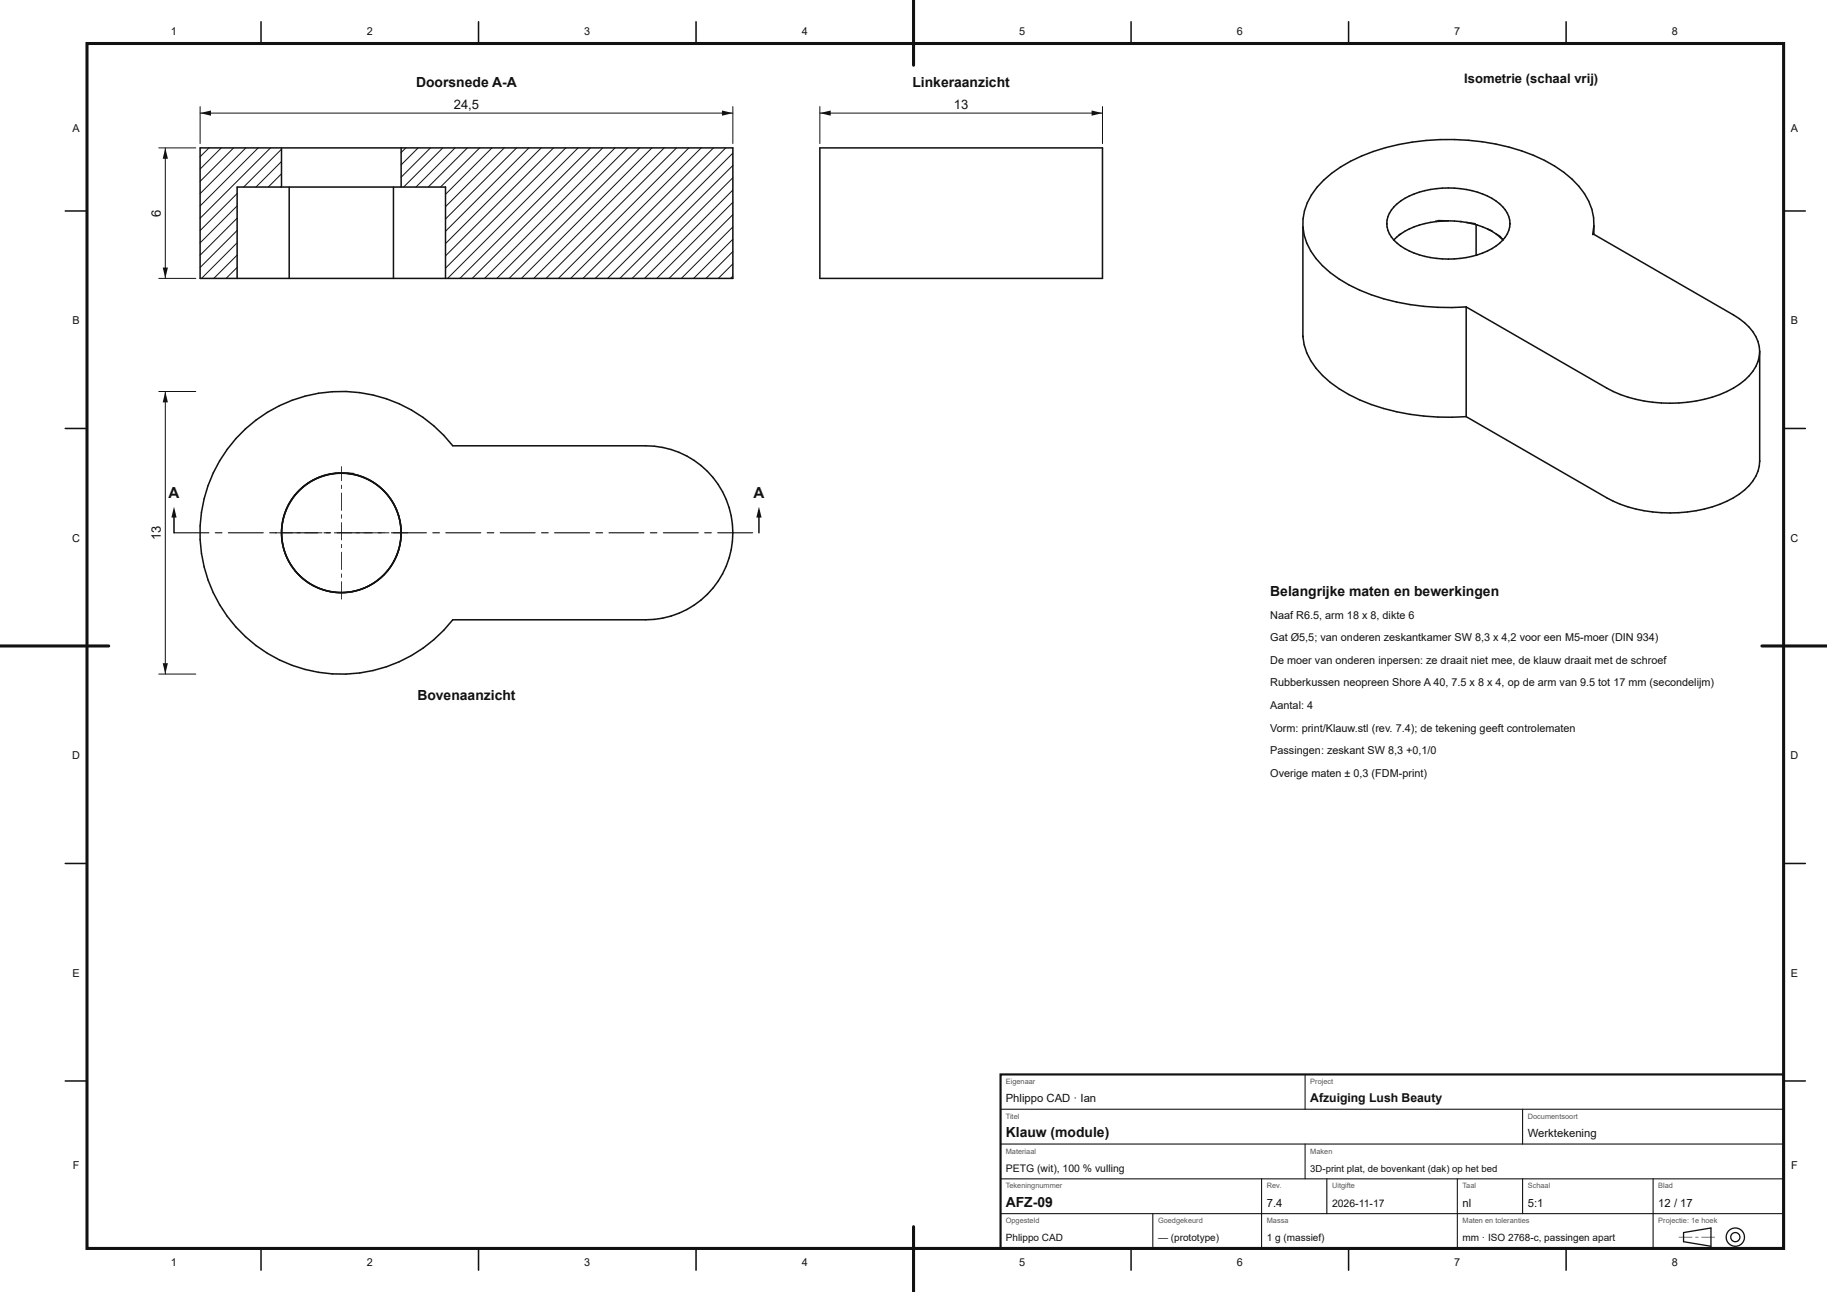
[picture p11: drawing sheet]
<svg xmlns="http://www.w3.org/2000/svg" width="420mm" height="297mm" viewBox="0 0 420 297" stroke-linecap="round" stroke-linejoin="round" font-family="sans-serif">
<g fill="none" stroke="#111" stroke-width=".35">
<path d="M46 34h122.5v30h-122.5zM64.7 34v9M92.2 34v9M66.5 43v21M90.4 43v21M54.5 64v-21h47.9v21M56.4 98.6a32.5 32.5 0 0 1 47.7 3.9h44.4a20 20 0 0 1 20 20 20 20 0 0 1-20 20h-44.4a32.5 32.5 0 0 1-47.7 3.9 32.5 32.5 0 0 1 0-47.8zM79.8 108.8a13.8 13.8 0 0 1 11.6 9.1 13.8 13.8 0 0 1-3.2 14.3M81.3 108.9a13.9 13.9 0 0 0-16 17.6 13.7 13.7 0 0 0 3.4 5.7M68.7 132.2a13.7 13.7 0 0 0 19.5 0"/>
<circle cx="78.5" cy="122.5" r="13.7"/>
</g>
<g fill="none" stroke="#111" stroke-width=".23">
<path d="M48 34l-2 2M50.9 34l-4.9 4.9M53.7 34l-7.7 7.7M56.5 34l-10.5 10.5M59.3 34l-13.3 13.4M62.2 34l-16.2 16.2M64.7 40l-3 3M64.7 37.1l-5.9 5.9M64.7 34.3l-8.7 8.7M93.3 34l-1.1 1.1M96.1 34l-3.9 3.9M98.9 34l-6.7 6.7"/>
<path d="M101.8 34l-9 9M104.6 34l-9 9M107.4 34l-9 9M110.3 34l-9 9M113.1 34l-10.7 10.7M115.9 34l-13.5 13.5M118.7 34l-16.3 16.3M121.6 34l-19.2 19.2M124.4 34l-22 22M127.2 34l-24.8 24.8M130.1 34l-27.7 27.7M132.9 34l-30 30"/>
<path d="M135.7 34l-30 30M138.5 34l-30 30M141.4 34l-30 30M144.2 34l-30 30M147 34l-30 30M149.9 34l-30 30M152.7 34l-30 30M155.5 34l-30 30M158.3 34l-30 30M161.2 34l-30 30M164 34l-30 30M166.8 34l-30 30"/>
<path d="M168.5 38l-26 26M168.5 35.2l-28.8 28.8M54.5 58.6l-5.4 5.4M54.5 55.8l-8.2 8.2M54.5 53l-8.5 8.5M54.5 50.2l-8.5 8.5M54.5 47.3l-8.5 8.5M54.5 44.5l-8.5 8.5M64.7 42.8l-.2 .2M168.5 57.8l-6.2 6.2M168.5 55l-9 9M168.5 52.2l-11.9 11.8"/>
<path d="M168.5 49.3l-14.7 14.7M168.5 46.5l-17.5 17.5M168.5 43.7l-20.4 20.3M168.5 40.9l-23.2 23.1M54.5 61.5l-2.5 2.5M168.5 63.5l-.6 .5M168.5 60.7l-3.4 3.3"/>
</g>
<g fill="#111">
<path d="M63.2 122.4l4.1 .1zM68.2 122.4l.9 .1zM70 122.4l4.1 .1zM75 122.4l.9 .1zM76.8 122.4l4.1 .1zM81.8 122.4l.9 .1zM83.6 122.4l4.1 .1zM88.6 122.4l.9 .1zM90.4 122.4l3.4 .1z"/>
<path d="M78.4 133.7l.1 4.1zM78.4 131.9l.1 .9zM78.4 126.9l.1 4.1zM78.4 125.1l.1 .9zM78.4 120.1l.1 4.1zM78.4 118.3l.1 .9zM78.4 113.3l.1 4.1zM78.4 111.5l.1 .9zM78.4 107.2l.1 3.4z"/>
</g>
<circle cx="78.5" cy="122.5" r="13.7" fill="none" stroke="#111" stroke-width=".35"/>
<g fill="#111">
<path d="M63.2 122.5h4.1zM68.2 122.5h.9zM70 122.5h4.1zM75 122.5h.9zM76.8 122.5h4.1zM81.8 122.5h.9zM83.6 122.5h4.1zM88.6 122.5h.9zM90.4 122.5h3.4z"/>
<path d="M78.4 133.7l.1 4.1zM78.4 131.9l.1 .9zM78.4 126.9l.1 4.1zM78.4 125.1l.1 .9zM78.4 120.1l.1 4.1zM78.4 118.3l.1 .9zM78.4 113.3l.1 4.1zM78.4 111.5l.1 .9zM78.4 107.3l.1 3.3z"/>
</g>
<path d="M188.5 34h64.9v30h-64.9z" fill="none" stroke="#111" stroke-width=".35"/>
<path d="M46 24.5v8.5M46 26h122.5M168.5 24.5v8.5" fill="none" stroke="#111" stroke-width=".23"/>
<g fill="#111">
<path d="M46 26l2.5-.6v1.2z"/>
<path d="M166 25.4l2.5 .6-2.5 .6z"/>
</g>
<path d="M36.5 34h8.5M38 34v30M36.5 64h8.5" fill="none" stroke="#111" stroke-width=".23"/>
<g fill="#111">
<path d="M37.4 61.5h1.2l-.6 2.5z"/>
<path d="M38 34l.6 2.5h-1.2z"/>
</g>
<path d="M36.5 90h8.5M38 90v65M36.5 155h8.5" fill="none" stroke="#111" stroke-width=".23"/>
<g fill="#111">
<path d="M37.4 152.5h1.2l-.6 2.5z"/>
<path d="M38 90l.6 2.5h-1.2z"/>
</g>
<path d="M188.5 24.5v8.5M188.5 26h64.9M253.4 24.5v8.5" fill="none" stroke="#111" stroke-width=".23"/>
<g fill="#111">
<path d="M188.5 26l2.5-.6v1.2z"/>
<path d="M250.9 25.4l2.5 .6-2.5 .6z"/>
<path d="M39.9 122.4h8.1l.1 .1-.1 .1h-8zM49.4 122.4h1.6l.1 .1-.1 .1h-1.5zM52.4 122.4h8.1l.1 .1-.1 .1h-8zM61.9 122.4h1.6l.1 .1-.1 .1h-1.5zM64.9 122.4h8.1l.1 .1-.1 .1h-8zM74.4 122.4h1.6l.1 .1-.1 .1h-1.5zM77.4 122.4h8.1l.1 .1-.1 .1h-8zM86.9 122.4h1.6l.1 .1-.1 .1h-1.5zM89.9 122.4h8.1l.1 .1-.1 .1h-8zM99.4 122.4h1.6l.1 .1-.1 .1h-1.5zM102.4 122.4h8.1l.1 .1-.1 .1h-8zM111.9 122.4h1.6l.1 .1-.1 .1h-1.5zM114.9 122.4h8.1l.1 .1-.1 .1h-8zM124.4 122.4h1.6l.1 .1-.1 .1h-1.5zM127.4 122.4h8.1l.1 .1-.1 .1h-8zM136.9 122.4h1.6l.1 .1-.1 .1h-1.5zM139.9 122.4h8.1l.1 .1-.1 .1h-8zM149.4 122.4h1.6l.1 .1-.1 .1h-1.5zM152.4 122.4h8.1l.1 .1-.1 .1h-8zM161.9 122.4h1.6l.1 .1-.1 .1h-1.5zM164.9 122.4h8.1l.1 .1-.1 .1h-8z"/>
</g>
<path d="M40 117.5v5" fill="none" stroke="#111" stroke-width=".35"/>
<path d="M40 116.5l.6 2.5h-1.2z" fill="#111"/>
<path d="M174.5 117.5v5" fill="none" stroke="#111" stroke-width=".35"/>
<path d="M174.5 116.5l.6 2.5h-1.2z" fill="#111"/>
<g fill="none" stroke="#111" stroke-width=".35">
<path d="M60 5v5M110 5v5M160 5v5M210 5v5M260 5v5M310 5v5M360 5v5M15 48.5h5M299.5 52.2v25.2a15.1 15.1 0 0 0 6.3 10.5 41.5 41.5 0 0 0 21.5 7.7l3.2 .3 6.5-.1M299.5 52.2a15.1 15.1 0 0 0 6.3 10.5 41.6 41.6 0 0 0 21.5 7.7l6.5 .3 3.2-.1M318.8 51.4a7.1 7.1 0 0 0 4.1 5.8 21.8 21.8 0 0 0 21-.6 6.7 6.7 0 0 0 3.2-5.2M318.8 51.4a7.1 7.1 0 0 1 4.1-5.8 21.8 21.8 0 0 1 21 .6 6.7 6.7 0 0 1 3.2 5.2"/>
<path d="M318.8 51.4v.2M322 53.8l-1.6 1.4M324 52.6l-2.4 1.4M330.6 50.7l5.3 .3M331.5 50.8l-2.7 .3a18.8 18.8 0 0 0-4.8 1.5M332.9 50.8l-2.9 .1M335.7 50.9l3.4 .5M337 51.1a21.5 21.5 0 0 1 6 2M339.3 51.7v7M341.9 52.6l3 1.8M343.9 53.8l1.7 1.3M344.7 54.4l.8 .8"/>
<path d="M347.1 51.4v.2M366.1 53.7v.2M366.1 53.7l32.4 18.7a10.3 10.3 0 0 1 6 8.4M366.4 51.9a13.9 13.9 0 0 0-5.1-10.7 38.5 38.5 0 0 0-20.6-8.6 52.5 52.5 0 0 0-30.3 4.5 21.2 21.2 0 0 0-9.9 9.5l-.6 1.8-.4 1.9v1.9M366.4 51.9l-.3 1.8M366.4 51.9v2M410 48.5h5M337 70.6l32.3 18.6a32.2 32.2 0 0 0 29.2 0 10.3 10.3 0 0 0 6-8.4M337 70.6v25.2M15 98.5h5M337 95.8l32.3 18.6a32.2 32.2 0 0 0 29.2 0 10.3 10.3 0 0 0 6-8.4M404.5 80.8v25.2"/>
<path d="M410 98.5h5M404.5 105.9v.1M15 148.5h5M410 148.5h5M15 198.5h5M410 198.5h5M15 248.5h5M410 248.5h5M60 287v5M110 287v5M160 287v5M210 287v5"/>
<path d="M260 287v5M310 287v5M360 287v5"/>
</g>
<path d="M20 10h390v277h-390z" fill="none" stroke="#111" stroke-width=".7" stroke-linecap="butt"/>
<path d="M210 0v15M0 148.5h25M405 148.5h14.9M210 282v15" fill="none" stroke="#111" stroke-width=".7"/>
<path d="M230 247h180v40h-180z" fill="none" stroke="#111" stroke-width=".5"/>
<g fill="none" stroke="#111" stroke-width=".25">
<path d="M230 255h180M300 247v8M350 255v8M230 279h180M230 271h180M230 263h180M265 279v8M290 271v16M300 263v8M305 271v8M335 271v16M350 271v8"/>
<path d="M380 271v16"/>
</g>
<path d="M387 283.3l6.3-1v4.2l-6.3-1.1z" fill="none" stroke="#111" stroke-width=".3"/>
<path d="M385.9 284.3l3.1 .1zM389.7 284.3l.7 .1zM391.1 284.3l3.1 .1z" fill="#111"/>
<g fill="none" stroke="#111" stroke-width=".3">
<circle cx="398.9" cy="284.4" r="1.05"/>
<circle cx="398.9" cy="284.4" r="2.1"/>
</g>
<g font-size="3.5" fill="#111">
<text x="38.7" y="114.5">A</text>
<text x="173.2" y="114.5">A</text>
</g>
<g font-size="3.2" fill="#111">
<text x="95.6" y="20">Doorsnede A-A</text>
<text x="209.7" y="20">Linkeraanzicht</text>
<text x="292" y="137">Belangrijke maten en bewerkingen</text>
<text x="95.9" y="161">Bovenaanzicht</text>
<text x="231.2" y="261.4">Klauw (module)</text>
<text x="231.2" y="277.4">AFZ-09</text>
</g>
<g font-size="3" fill="#111">
<text x="336.6" y="19">Isometrie (schaal vrij)</text>
<text x="104.3" y="25">24,5</text>
<text x="219.3" y="25">13</text>
<text x="37" y="49.8" transform="rotate(-90 37 49.8)">6</text>
<text x="37" y="124.1" transform="rotate(-90 37 124.1)">13</text>
</g>
<text font-size="2.8" fill="#111" x="301.2" y="253.4">Afzuiging Lush Beauty</text>
<g font-size="2.6" fill="#111">
<text x="231.2" y="253.4">Phlippo CAD · Ian</text>
<text x="351.2" y="261.4">Werktekening</text>
<text x="291.2" y="277.4">7.4</text>
<text x="336.2" y="277.4">nl</text>
<text x="351.2" y="277.4">5:1</text>
<text x="381.2" y="277.4">12 / 17</text>
</g>
<g font-size="2.5" fill="#111">
<text x="39.3" y="8">1</text>
<text x="84.3" y="8">2</text>
<text x="134.3" y="8">3</text>
<text x="184.3" y="8">4</text>
<text x="234.3" y="8">5</text>
<text x="284.3" y="8">6</text>
<text x="334.3" y="8">7</text>
<text x="384.3" y="8">8</text>
<text x="16.7" y="30.2">A</text>
<text x="411.7" y="30.2">A</text>
<text x="16.7" y="74.5">B</text>
<text x="411.7" y="74.5">B</text>
<text x="16.6" y="124.5">C</text>
<text x="411.6" y="124.5">C</text>
<text x="292" y="142.2">Naaf R6.5, arm 18 x 8, dikte 6</text>
<text x="292" y="147.4">Gat Ø5,5; van onderen zeskantkamer SW 8,3 x 4,2 voor een M5-moer (DIN 934)</text>
<text x="292" y="152.6">De moer van onderen inpersen: ze draait niet mee, de klauw draait met de schroef</text>
<text x="292" y="157.8">Rubberkussen neopreen Shore A 40, 7.5 x 8 x 4, op de arm van 9.5 tot 17 mm (secondelijm)</text>
<text x="292" y="163">Aantal: 4</text>
<text x="292" y="168.2">Vorm: print/Klauw.stl (rev. 7.4); de tekening geeft controlematen</text>
<text x="292" y="173.4">Passingen: zeskant SW 8,3 +0,1/0</text>
<text x="16.6" y="174.5">D</text>
<text x="292" y="178.6">Overige maten ± 0,3 (FDM-print)</text>
<text x="411.6" y="174.5">D</text>
<text x="16.7" y="224.5">E</text>
<text x="411.7" y="224.5">E</text>
<text x="16.7" y="268.7">F</text>
<text x="411.7" y="268.7">F</text>
<text x="39.3" y="291">1</text>
<text x="84.3" y="291">2</text>
<text x="134.3" y="291">3</text>
<text x="184.3" y="291">4</text>
<text x="234.3" y="291">5</text>
<text x="284.3" y="291">6</text>
<text x="334.3" y="291">7</text>
<text x="384.3" y="291">8</text>
</g>
<g font-size="2.4" fill="#111">
<text x="231.2" y="269.4">PETG (wit), 100 % vulling</text>
<text x="306.2" y="277.4">2026-11-17</text>
</g>
<g font-size="2.3" fill="#111">
<text x="231.2" y="285.4">Phlippo CAD</text>
<text x="266.2" y="285.4">— (prototype)</text>
<text x="291.2" y="285.4">1 g (massief)</text>
<text x="336.2" y="285.4">mm · ISO 2768-c, passingen apart</text>
</g>
<text font-size="2.2" fill="#111" x="301.2" y="269.4">3D-print plat, de bovenkant (dak) op het bed</text>
<g font-size="1.7" fill="#555">
<text x="231.2" y="249.2">Eigenaar</text>
<text x="301.2" y="249.2">Project</text>
<text x="231.2" y="257.2">Titel</text>
<text x="351.2" y="257.2">Documentsoort</text>
<text x="231.2" y="265.2">Materiaal</text>
<text x="301.2" y="265.2">Maken</text>
<text x="231.2" y="273.2">Tekeningnummer</text>
<text x="291.2" y="273.2">Rev.</text>
<text x="306.2" y="273.2">Uitgifte</text>
<text x="336.2" y="273.2">Taal</text>
<text x="351.2" y="273.2">Schaal</text>
<text x="381.2" y="273.2">Blad</text>
<text x="231.2" y="281.2">Opgesteld</text>
<text x="266.2" y="281.2">Goedgekeurd</text>
<text x="291.2" y="281.2">Massa</text>
<text x="336.2" y="281.2">Maten en toleranties</text>
<text x="381.2" y="281.2">Projectie: 1e hoek</text>
</g>
</svg>
